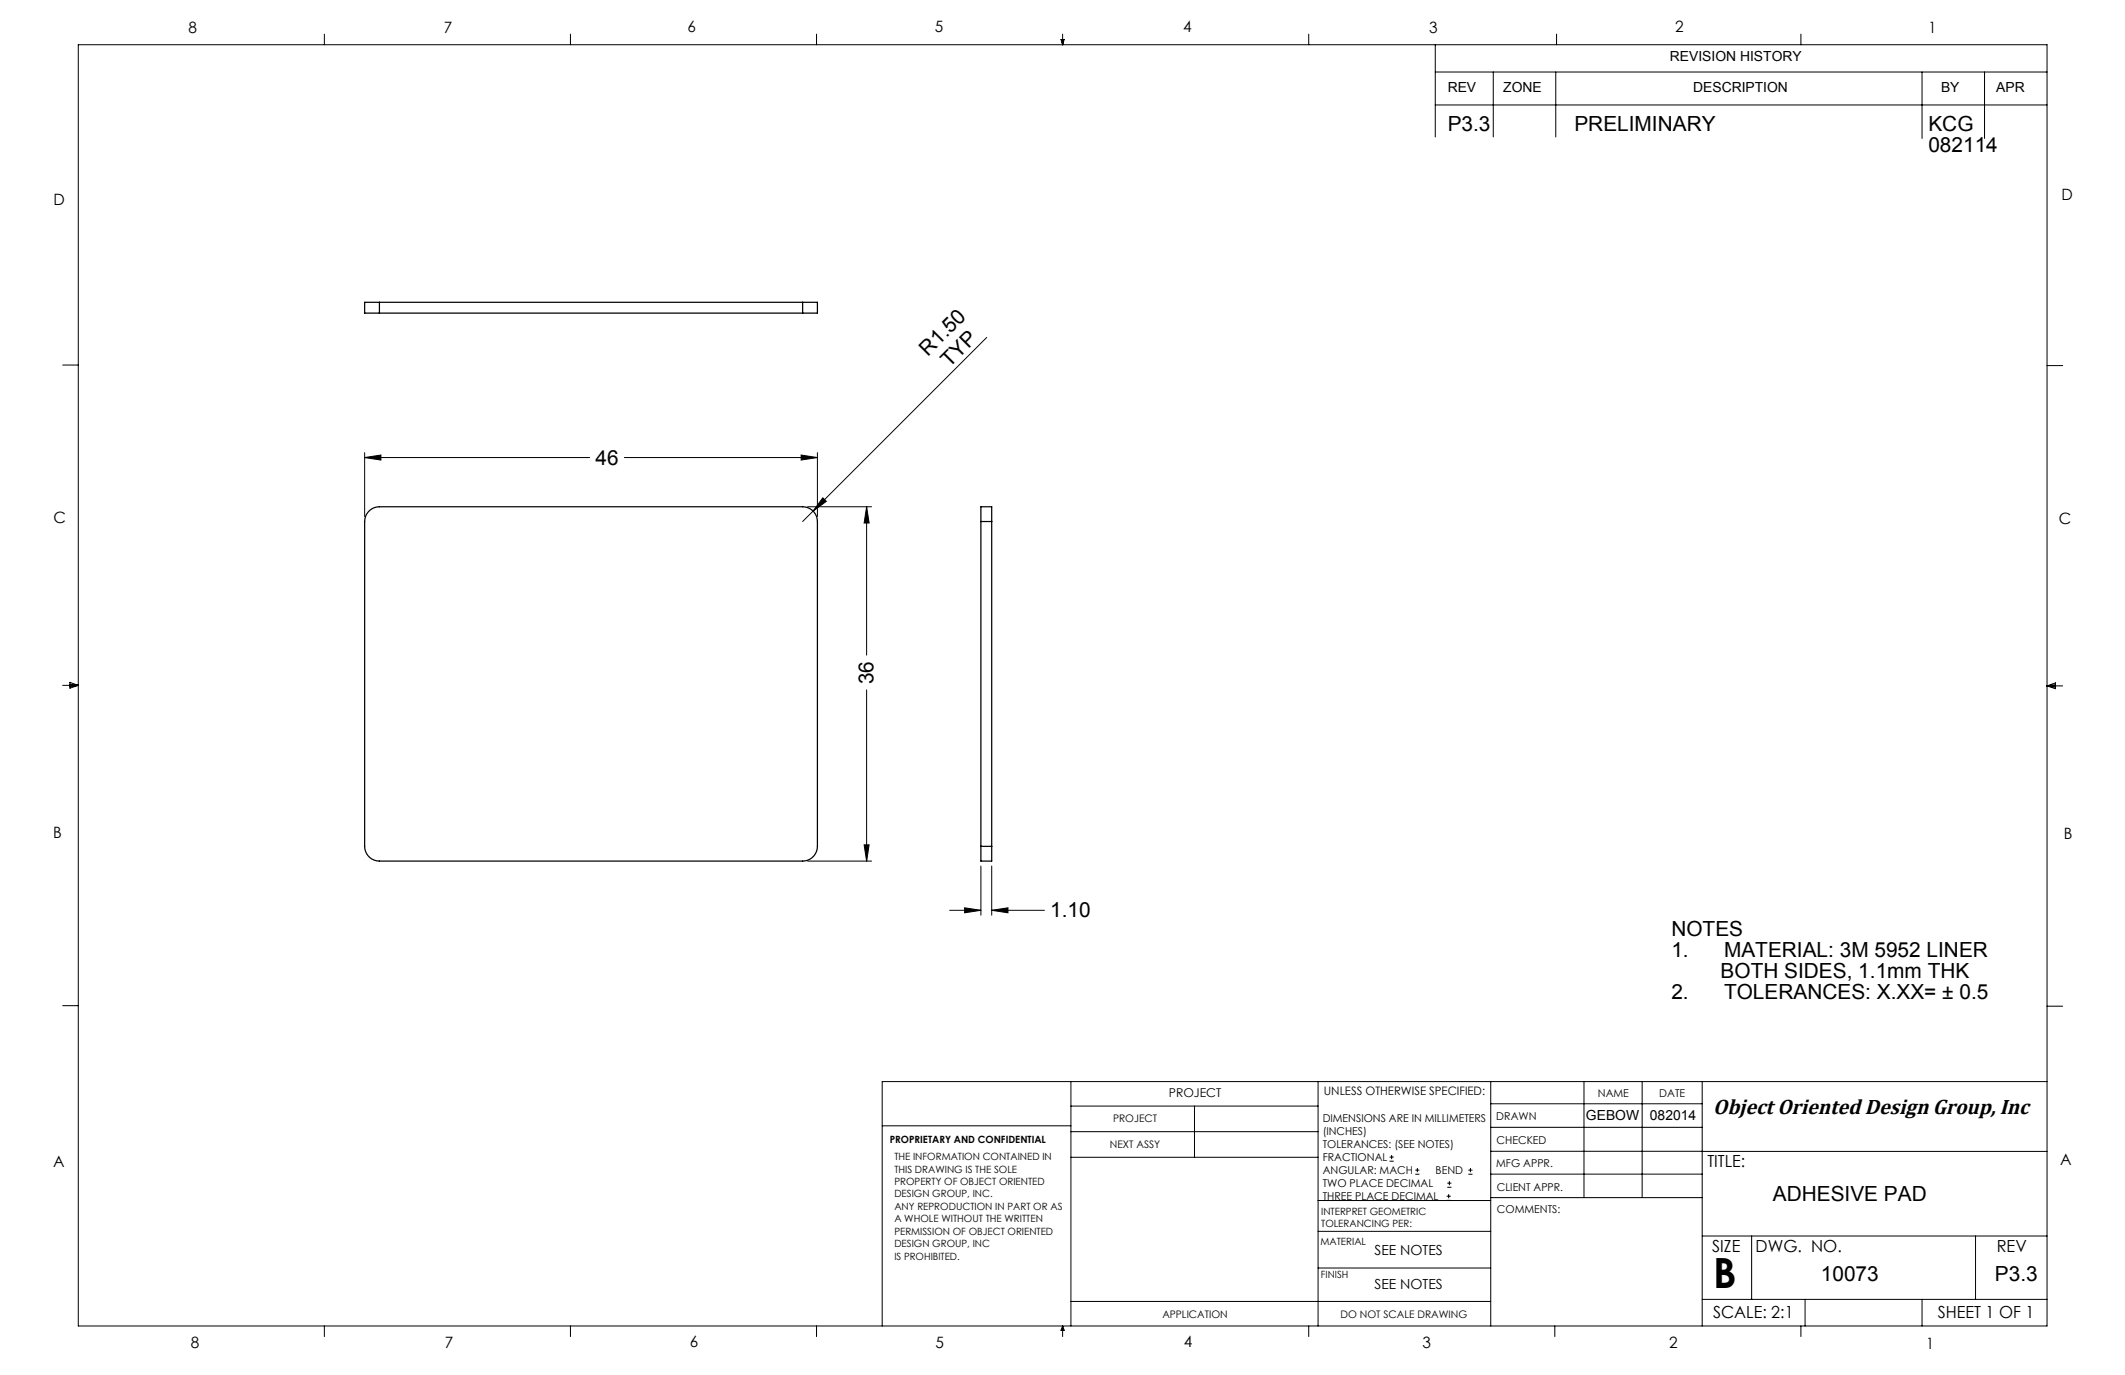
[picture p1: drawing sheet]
<svg xmlns="http://www.w3.org/2000/svg" width="432mm" height="279mm" viewBox="0 0 432 279" stroke-linecap="round" stroke-linejoin="round" font-family="sans-serif">
<g fill="none" stroke="#000" stroke-width=".2">
<path d="M15.9 9.1h400.1v260.3h-400.1zM65.9 6.9v2.2M115.9 6.9v2.2M165.9 6.9v2.2M215.6 8h.6l-.3 1.1zM215.7 8l.2 1.1M215.9 6.9v2.2M216 8l-.1 1.1M265.9 6.9v2.2M291.6 9.1v18.7M291.6 14.6h124.4M303.4 14.6v13.2"/>
<path d="M316.1 14.6v13.2M316.3 6.9v2.2M365.9 6.9v2.2M390.6 14.6v13.5M403.3 14.6v13.5M291.6 21.3h124.4M12.7 74.2h3.2M200.5 68.6l-35.3 35.3M416 74.3h3.1M74.1 93l3.3-.5v1zM74.1 92v13M74.1 93h45.7"/>
<path d="M126.9 93h39.2M162.8 92.5l3.3 .5-3.3 .5zM166.1 92v13M164.1 103h13M165.2 103.9l-2.1 2.1M167.2 101.2l.7 .7-2.7 2zM176.1 103l.5 3.3h-1zM176.1 103v30.1M12.7 139.3h3.2M14.2 139l1.7 .3M14.2 138.7l1.7 .6-1.7 .5zM15.9 139.3l-1.7 .2"/>
<path d="M416 139.4h3.1M416 139.4l1.7-.6v1.1zM416 139.4l1.7 .2M417.7 139.1l-1.7 .3M176.1 140.2v34.8M164.1 175h13M175.6 171.7h1l-.5 3.3zM199.3 176v10M201.5 176v10M193 185h6.3M196 184.5l3.3 .5-3.3 .5zM201.5 185l3.3-.5v1z"/>
<path d="M201.5 185h10.7M12.7 204.4h3.2M217.6 219.8v49.6M267.8 219.8v49.6M302.9 219.8v49.6M321.9 219.8v23.6M333.7 219.8v23.6M345.9 219.8v49.6M416 204.5h3.1M416 219.8h-236.7v49.6M179.3 228.8h38.3M217.6 235.2h50.2"/>
<path d="M217.6 224.8h50.2M217.6 230h50.2M242.7 224.8v10.4M282.4 236h.8M282.4 235.1h.8M282.8 234.7v.8M287.6 238.6h.8M287.6 237.8h.8M288 237.3v.9M298.4 238.6h.8M298.4 237.8h.8M298.8 237.3v.9"/>
<path d="M302.9 238.6h43M302.9 233.9h43M302.9 229.1h43M302.9 224.3h43M345.9 234h70.1M267.8 257.7h35.1M267.8 250.2h35.1M267.8 243.9h35.1M293.9 243.9h.9M293.9 243.1h.9M294.1 241.3h.8M294.1 240.4h.8"/>
<path d="M294.4 242.7v.8M294.5 240v.8M302.9 243.4h43M345.9 251.2h70.1M355.9 251.2v12.8M401.4 251.2v12.8M65.9 269.4v2.2M115.9 269.4v2.2M165.9 269.4v2.2M215.9 269.4v2.2M215.9 269.4l.3 .9h-.6zM217.6 264.5h85.3"/>
<path d="M265.9 269.4v2.2M315.9 269.4v2.2M345.9 264h70.1M365.9 269.4v2.2M366.8 264v5.4M390.6 264v5.4"/>
</g>
<g fill="#000">
<path d="M167.2 101.2l.7 .7-2.7 2z"/>
<path d="M74.1 93l3.3-.5v1zM162.8 92.5l3.3 .5-3.3 .5z"/>
<path d="M176.1 103l.5 3.3h-1zM175.6 171.7h1l-.5 3.3z"/>
<path d="M196 184.5l3.3 .5-3.3 .5zM201.5 185l3.3-.5v1z"/>
</g>
<g fill="none" stroke="#000" stroke-width=".25">
<path d="M77.1 61.4h-3v2.2h3M77.1 63.6h86M77.1 61.4v2.2M77.1 61.4h86M163.1 61.4h3v2.2h-3M163.1 61.4v2.2M74.8 104a3 3 0 0 1 2.3-1h86a3 3 0 0 1 3 3v66a3 3 0 0 1-3 3h-86a3 3 0 0 1-3-3v-66a3 3 0 0 1 .7-2zM199.3 106v-3h2.2v3M199.3 106h2.2M199.3 106v66M201.5 106v66M199.3 172v3h2.2v-3"/>
<path d="M199.3 172h2.2"/>
</g>
<text font-size="8.5" x="348.1" y="261.8">B</text>
<text font-size="4.4" x="348.1" y="226.4">Object Oriented Design Group, Inc</text>
<g font-size="4.2">
<text x="294.2" y="26.6">P3.3</text>
<text x="319.9" y="26.6">PRELIMINARY</text>
<text x="391.9" y="26.6">KCG</text>
<text x="391.9" y="30.8">082114</text>
<text x="188.5" y="72.6" transform="rotate(-45 188.5 72.6)">R1.50</text>
<text x="192.9" y="74.8" transform="rotate(-45 192.9 74.8)">TYP</text>
<text x="121" y="94.4">46</text>
<text x="177.5" y="139" transform="rotate(-90 177.5 139)">36</text>
<text x="213.4" y="186.4">1.10</text>
<text x="339.6" y="190.3">NOTES</text>
<text x="339.6" y="194.5">1.</text>
<text x="350.3" y="194.5">MATERIAL: 3M 5952 LINER</text>
<text x="339.6" y="203">2.</text>
<text x="349.6" y="198.8">BOTH SIDES, 1.1mm THK</text>
<text x="350.3" y="203">TOLERANCES: X.XX= ± 0.5</text>
<text x="360.2" y="244">ADHESIVE PAD</text>
<text x="370" y="260.3">10073</text>
<text x="405.4" y="260.3">P3.3</text>
</g>
<g font-size="3.4">
<text x="346.9" y="237">TITLE:</text>
<text x="347.9" y="254.3">SIZE</text>
<text x="356.7" y="254.4">DWG. NO.</text>
<text x="405.7" y="254.5">REV</text>
<text x="348.1" y="267.9">SCALE: 2:1</text>
<text x="393.8" y="267.9">SHEET 1 OF 1</text>
</g>
<g font-size="3.2">
<text x="38.3" y="6.7">8</text>
<text x="90.2" y="6.7">7</text>
<text x="139.7" y="6.5">6</text>
<text x="190" y="6.5">5</text>
<text x="240.4" y="6.5">4</text>
<text x="290.4" y="6.7">3</text>
<text x="340.4" y="6.5">2</text>
<text x="391.9" y="6.7">1</text>
<text x="10.9" y="41.6">D</text>
<text x="418.9" y="40.7">D</text>
<text x="10.9" y="106.3">C</text>
<text x="418.4" y="106.4">C</text>
<text x="10.8" y="170.2">B</text>
<text x="419.4" y="170.6">B</text>
<text x="10.8" y="237.2">A</text>
<text x="418.6" y="236.8">A</text>
<text x="38.8" y="273.8">8</text>
<text x="90.4" y="273.8">7</text>
<text x="140.2" y="273.8">6</text>
<text x="190.1" y="273.9">5</text>
<text x="240.5" y="273.8">4</text>
<text x="289" y="273.9">3</text>
<text x="339.1" y="273.8">2</text>
<text x="391.4" y="274.1">1</text>
</g>
<g font-size="2.8">
<text x="339.3" y="12.5">REVISION HISTORY</text>
<text x="294.2" y="18.6">REV</text>
<text x="305.5" y="18.6">ZONE</text>
<text x="344" y="18.6">DESCRIPTION</text>
<text x="394.4" y="18.6">BY</text>
<text x="405.6" y="18.6">APR</text>
<text x="322.3" y="227.5">GEBOW</text>
<text x="335.3" y="227.5">082014</text>
<text x="279.3" y="255">SEE NOTES</text>
<text x="279.3" y="261.8">SEE NOTES</text>
</g>
<text font-size="2.5" x="237.5" y="222.9">PROJECT</text>
<text font-size="2.4" x="269" y="222.4">UNLESS OTHERWISE SPECIFIED:</text>
<g font-size="2.2">
<text x="268.8" y="228">DIMENSIONS ARE IN MILLIMETERS</text>
<text x="304.1" y="227.7">DRAWN</text>
<text x="324.7" y="222.9">NAME</text>
<text x="337.2" y="222.9">DATE</text>
<text x="268.8" y="230.6">(INCHES)</text>
<text x="268.8" y="233.3">TOLERANCES: (SEE NOTES)</text>
<text x="304.1" y="232.6">CHECKED</text>
<text x="268.8" y="235.9">FRACTIONAL</text>
<text x="268.8" y="238.6">ANGULAR: MACH</text>
<text x="291.7" y="238.6">BEND</text>
<text x="304" y="237.2">MFG APPR.</text>
<text x="268.8" y="241.3">TWO PLACE DECIMAL</text>
<text x="268.8" y="243.9">THREE PLACE DECIMAL</text>
<text x="304.2" y="241.9">CLIENT APPR.</text>
<text x="304.2" y="246.5">COMMENTS:</text>
</g>
<g font-size="2.1">
<text x="225.5" y="233.3">NEXT ASSY</text>
<text x="226.2" y="228">PROJECT</text>
<text x="236.2" y="267.8">APPLICATION</text>
<text x="272.4" y="267.8">DO NOT SCALE DRAWING</text>
</g>
<g font-size="2">
<text x="180.8" y="232.3">PROPRIETARY AND CONFIDENTIAL</text>
<text x="181.7" y="235.7">THE INFORMATION CONTAINED IN</text>
<text x="181.7" y="238.3">THIS DRAWING IS THE SOLE</text>
<text x="181.7" y="240.8">PROPERTY OF OBJECT ORIENTED</text>
<text x="181.7" y="243.3">DESIGN GROUP, INC.</text>
<text x="181.7" y="245.8">ANY REPRODUCTION IN PART OR AS</text>
<text x="181.7" y="248.4">A WHOLE WITHOUT THE WRITTEN</text>
<text x="181.7" y="250.9">PERMISSION OF OBJECT ORIENTED</text>
<text x="268.5" y="246.8">INTERPRET GEOMETRIC</text>
<text x="268.5" y="249.4">TOLERANCING PER:</text>
<text x="181.7" y="253.4">DESIGN GROUP, INC</text>
<text x="181.7" y="255.9">IS PROHIBITED.</text>
<text x="268.3" y="252.9">MATERIAL</text>
<text x="268.4" y="259.7">FINISH</text>
</g>
</svg>
